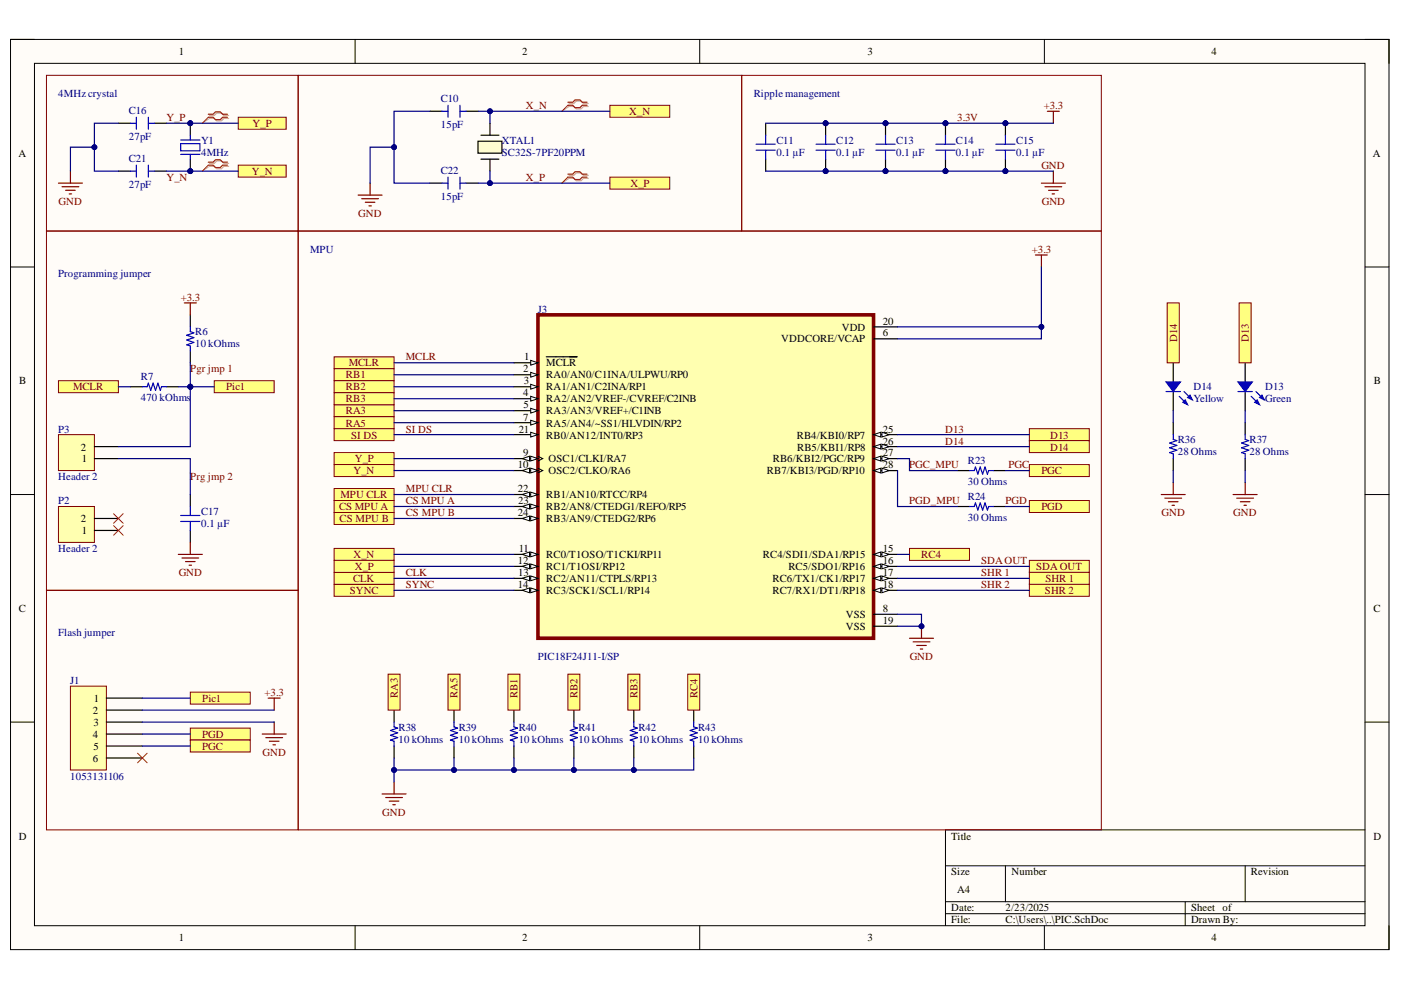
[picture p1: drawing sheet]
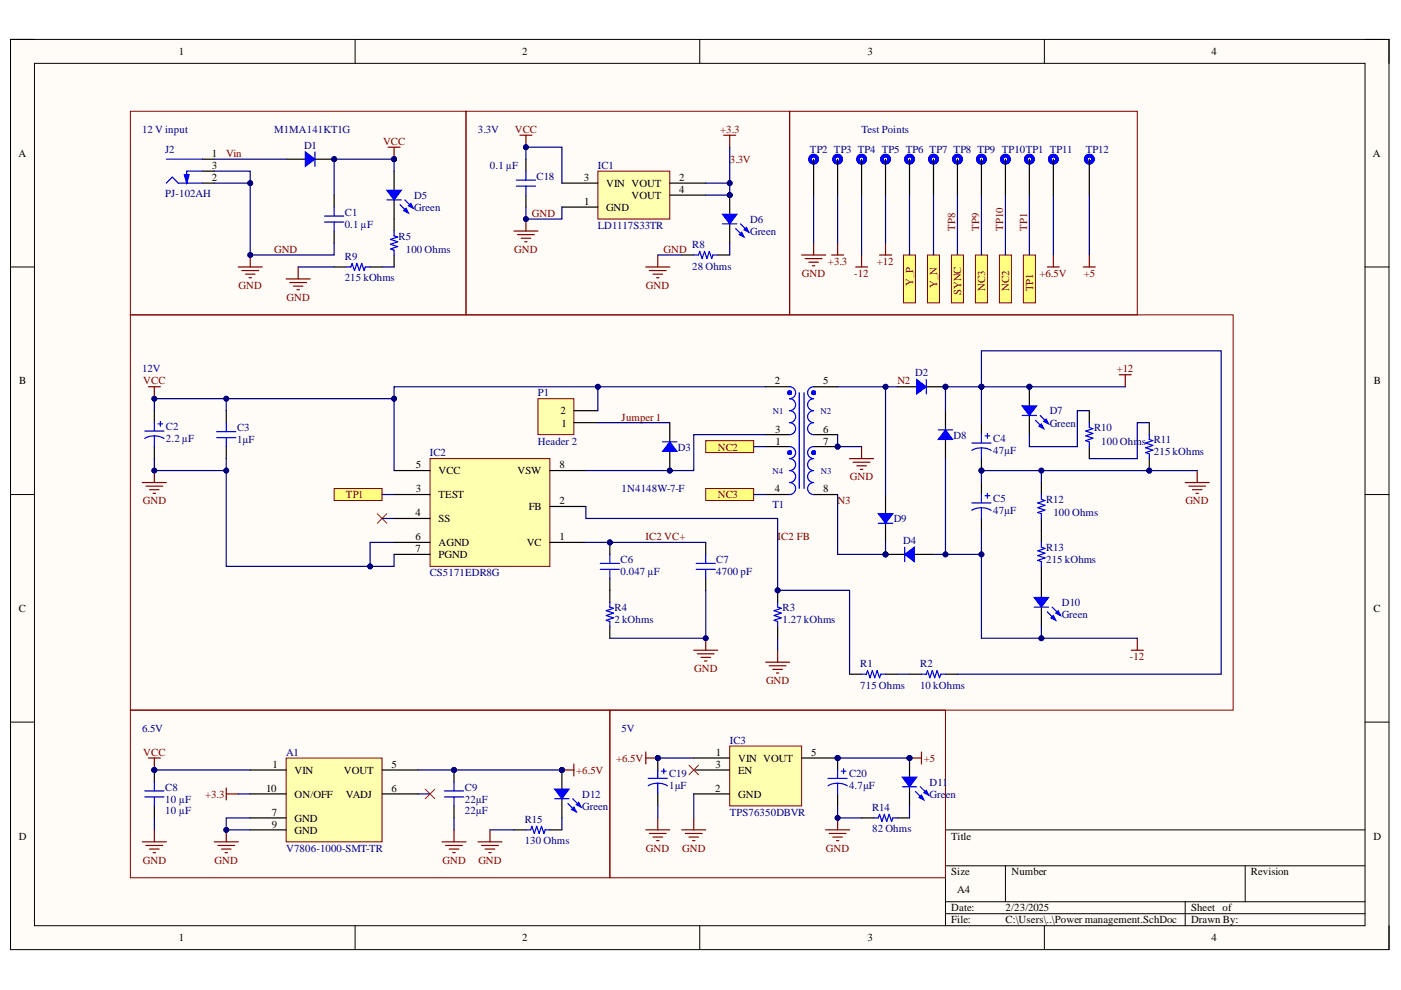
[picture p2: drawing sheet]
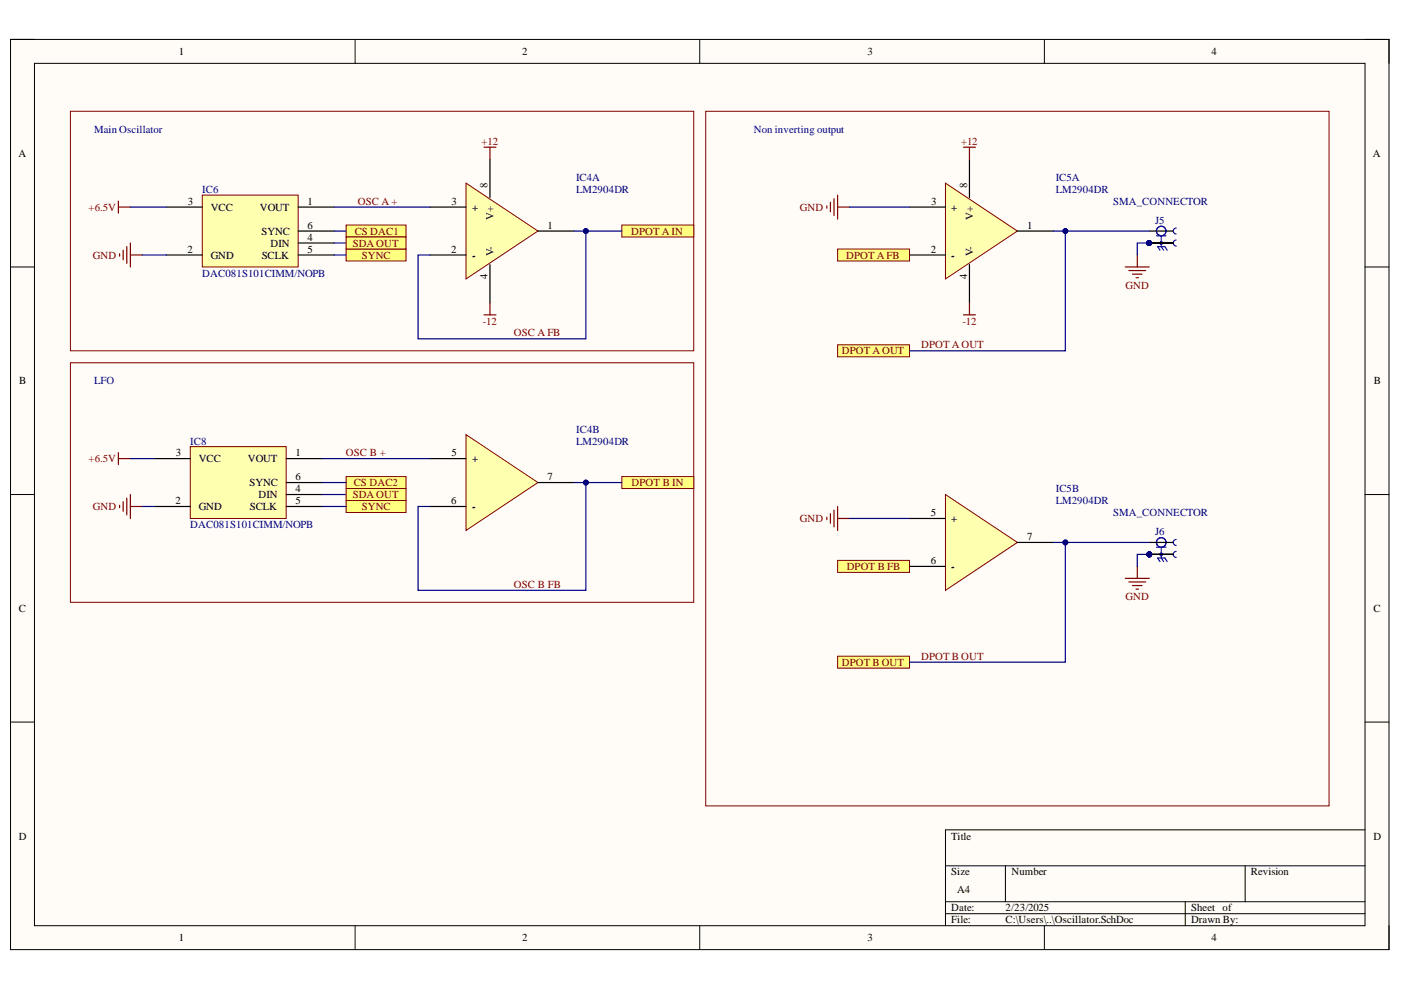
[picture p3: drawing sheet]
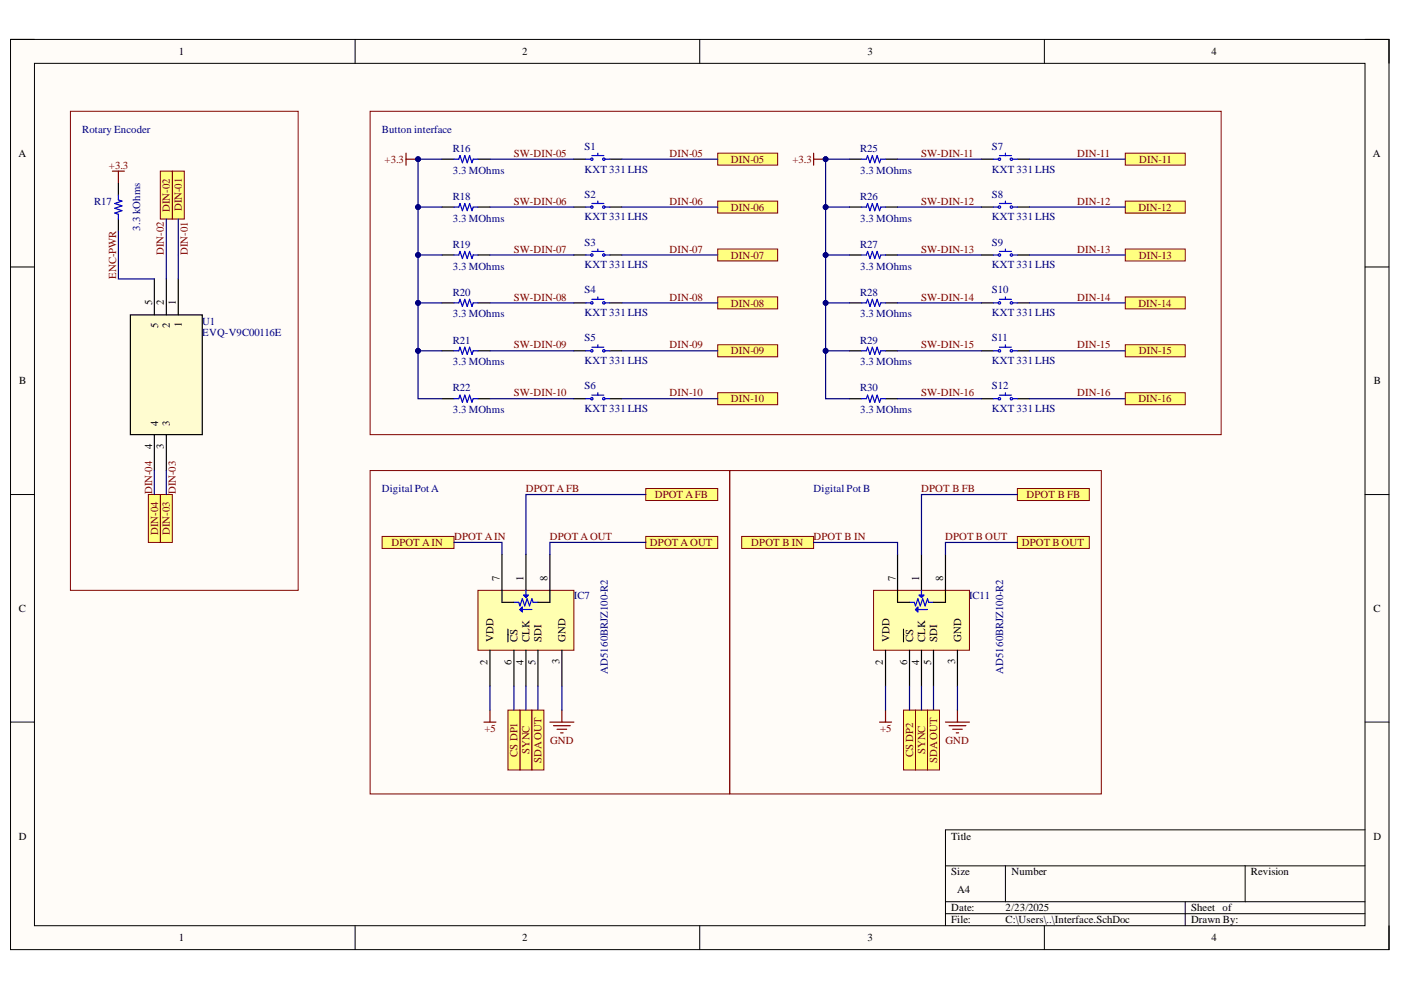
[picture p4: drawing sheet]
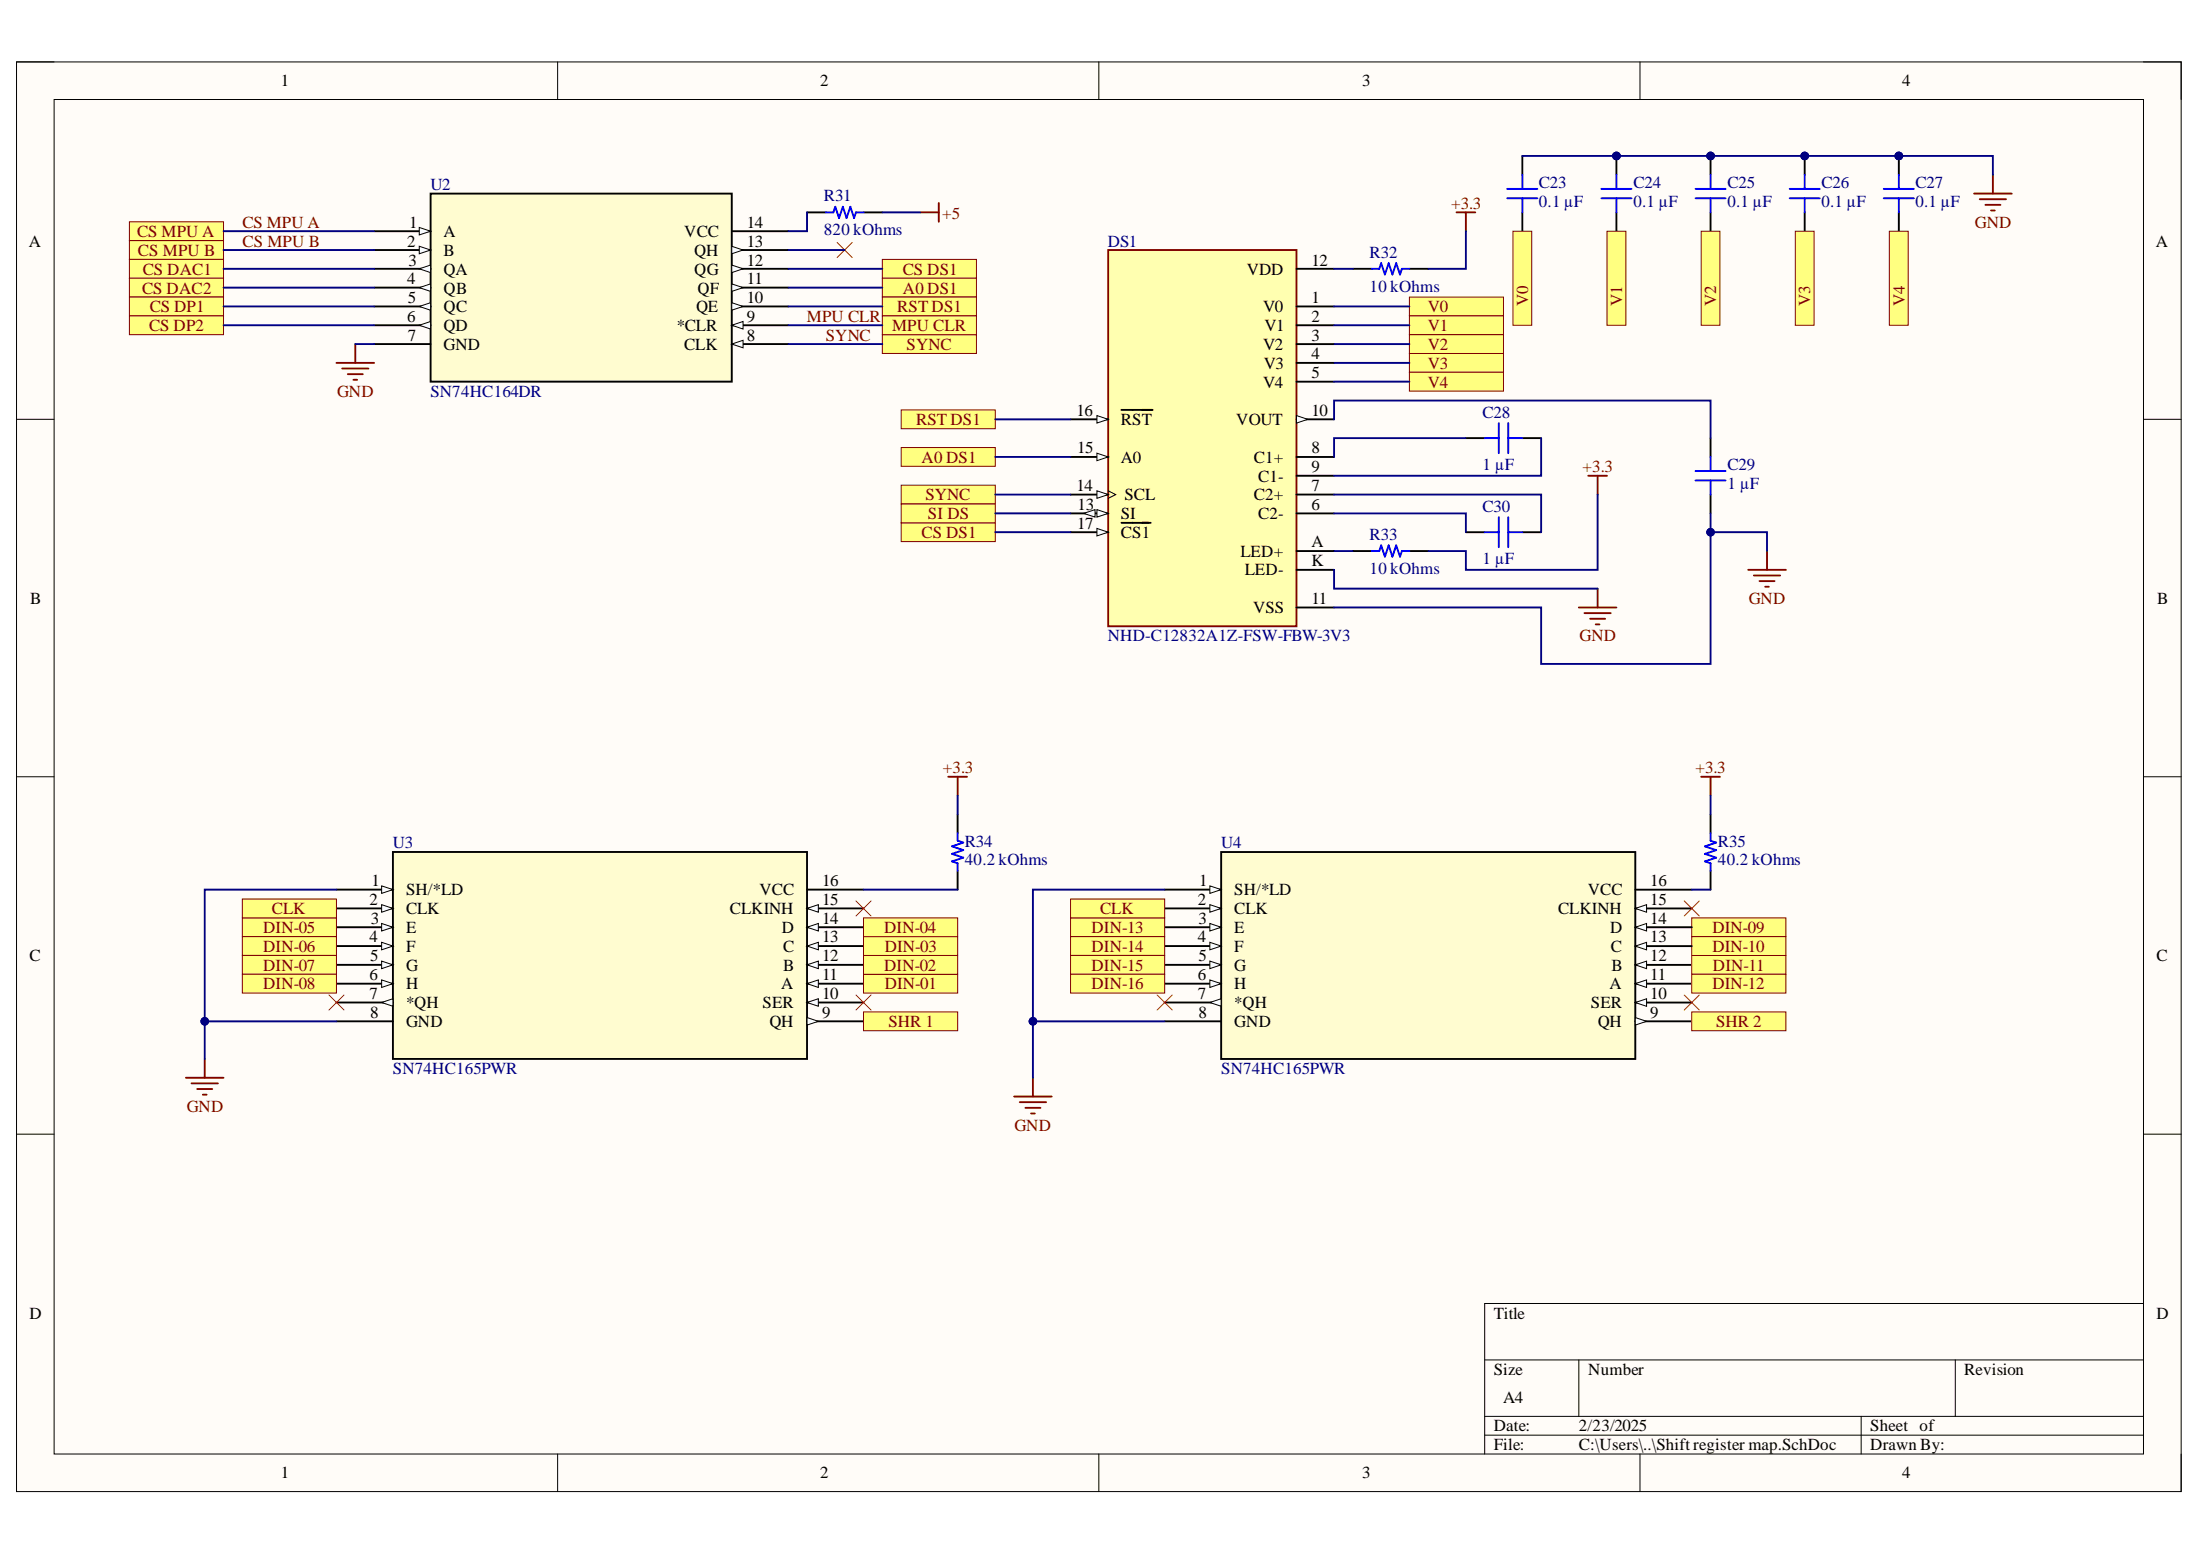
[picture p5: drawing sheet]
# Altium project Signal Generator.PrjPcb
5 sheets, 137 parts. Net scope: flat (ports and power ports of the same name join across sheets).
Board file: PCB1.PcbDoc
Sheets:
  PIC.SchDoc
  Power management.SchDoc
  Oscillator.SchDoc
  Interface.SchDoc
  Shift register map.SchDoc

## Sheet PIC.SchDoc
size A4; SheetNumber: 1; SheetTotal: 5

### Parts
C10  15pF  [CAP MICA 27PF]
C11  0.1 µF  [CAP 0805_2012]
C12  0.1 µF  [CAP 0805_2012]
C13  0.1 µF  [CAP 0805_2012]
C14  0.1 µF  [CAP 0805_2012]
C15  0.1 µF  [CAP 0805_2012]
C16  27pF  [CAP MICA 27PF]
C17  0.1 µF  [CAP 0805_2012]
C21  27pF  [CAP MICA 27PF]
C22  15pF  [CAP MICA 27PF]
D13  Green  [LED 1206_3216 GREEN]
D14  Yellow  [LED 0805_2012 YELLOW]
J1  1053131106  [MOLEX 1053131106]
J3  PIC18F24J11-I/SP  [DIP787W45P254L3556H508Q28]
P2  Header 2  [HDR1X2]
P3  Header 2  [HDR1X2]
R6  10 kOhms  [RES 1210_3225]
R7  470 kOhms  [RES 1210_3225]
R23  30 Ohms  [RES 1210_3225]
R24  30 Ohms  [RES 1210_3225]
R36  28 Ohms  [RES 2512_6432]
R37  28 Ohms  [RES 2512_6432]
R38  10 kOhms  [RES 1210_3225]
R39  10 kOhms  [RES 1210_3225]
R40  10 kOhms  [RES 1210_3225]
R41  10 kOhms  [RES 1210_3225]
R42  10 kOhms  [RES 1210_3225]
R43  10 kOhms  [RES 1210_3225]
XTAL1  SC32S-7PF20PPM  [XTAL_SC32S-7PF20PPM_EPS]
Y1  4MHz  [ABRACON ABLS]

### Blocks framed on the sheet
4MHz crystal: C16 C21 Y1
Ripple management: C11-C15
Programming jumper: C17 P2 P3 R6 R7
MPU: J3 R23 R24 R38-R43
Flash jumper: J1

### Ports
CLK, CS MPU A, CS MPU B, D13, D14, MCLR, MPU CLR, PGC, PGD, Pic1, RA3, RA5, RB1, RB2, RB3, RC4, SDA OUT, SHR 1, SHR 2, SI DS, SYNC, X_N, X_P, Y_N, Y_P

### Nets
3.3V: C11.1 C12.2 C13.2 C14.2 C15.2 J1.2 J3.6(VDDCORE/VCAP) J3.20(VDD) R6.2  [also labelled +3.3]
GND: C10.1 C11.2 C12.1 C13.1 C14.1 C15.1 C16.1 C17.1 C21.1 C22.1 J1.3 J3.8(VSS) J3.19(VSS) R36.1 R37.1 R38.2 R39.1 R40.1 R41.1 R42.1 R43.1
CLK: J3.13(RC2/AN11/CTPLS/RP13) ; port CLK
CS MPU A: J3.23(RB2/AN8/CTEDG1/REFO/RP5) ; port CS MPU A
CS MPU B: J3.24(RB3/AN9/CTEDG2/RP6) ; port CS MPU B
D13: D13.1 J3.25(RB4/KBI0/RP7) ; port D13
D14: D14.1 J3.26(RB5/KBI1/RP8) ; port D14
MCLR: J3.1(~{MCLR}) R7.1 ; port MCLR
MPU CLR: J3.22(RB1/AN10/RTCC/RP4) ; port MPU CLR
PGC: J1.5 R23.2 ; port PGC
PGC_MPU: J3.27(RB6/KBI2/PGC/RP9) R23.1
PGD: J1.4 R24.2 ; port PGD
PGD_MPU: J3.28(RB7/KBI3/PGD/RP10) R24.1
Pgr jmp 1: J1.1 P3.2 R6.1 R7.2 ; port Pic1
Prg jmp 2: C17.2 P3.1
SDA OUT: J3.16(RC5/SDO1/RP16) ; port SDA OUT
SHR 1: J3.17(RC6/TX1/CK1/RP17) ; port SHR 1
SHR 2: J3.18(RC7/RX1/DT1/RP18) ; port SHR 2
SI DS: J3.21(RB0/AN12/INT0/RP3) ; port SI DS
SYNC: J3.14(RC3/SCK1/SCL1/RP14) ; port SYNC
X_N: C10.2 J3.11(RC0/T1OSO/T1CKI/RP11) XTAL1.2 ; port X_N
X_P: C22.2 J3.12(RC1/T1OSI/RP12) XTAL1.1 ; port X_P
Y_N: C21.2 J3.10(OSC2/CLKO/RA6) Y1.1 ; port Y_N
Y_P: C16.2 J3.9(OSC1/CLKI/RA7) Y1.2 ; port Y_P
NetD13_2: D13.2 R37.2
NetD14_2: D14.2 R36.2
NetJ3_2: J3.2(RA0/AN0/C1INA/ULPWU/RP0) R40.2 ; port RB1
NetJ3_3: J3.3(RA1/AN1/C2INA/RP1) R41.2 ; port RB2
NetJ3_4: J3.4(RA2/AN2/VREF-/CVREF/C2INB) R42.2 ; port RB3
NetJ3_5: J3.5(RA3/AN3/VREF+/C1INB) R38.1 ; port RA3
NetJ3_7: J3.7(RA5/AN4/~SS1/HLVDIN/RP2) R39.2 ; port RA5
NetJ3_15: J3.15(RC4/SDI1/SDA1/RP15) R43.2 ; port RC4

Not connected (* = marked no-connect by the designer): J1 6*; P2 1* 2*

### Layout directives
differential pair; net class Y_P: Y_P
differential pair; net class Y_N: Y_N
differential pair; net class X_N: X_N
differential pair; net class X_P: X_P

## Sheet Power management.SchDoc
size A4; SheetNumber: 2; SheetTotal: 5

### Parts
A1  V7806-1000-SMT-TR  [CUI V78]
C1  0.1 µF  [CAP 0805_2012]
C2  2.2 µF  [CAP AL TH D8 L3.5 H12.5]
C3  1µF  [CAP 1206_3216 - 1.0MM]
C4  47µF  [CAP TH ALUM ELEC D6.30mm S2.50mm H12.70mm]
C5  47µF  [CAP TH ALUM ELEC D6.30mm S2.50mm H12.70mm]
C6  0.047 µF  [CAP 1206_3216 - 0.8MM]
C7  4700 pF  [CAP 1206_3216 - 0.8MM]
C8  10 µF  [CAP 1210_3225 - 1MM]
C9  22µF  [CAP 1210_3225 - 2.8MM]
C18  0.1 µF  [CAP 1210_3225 - 1MM]
C19  1µF  [CAP TH ALUM ELEC D4.00mm S1.50mm H6.00mm]
C20  4.7µF  [CAP TH ALUM ELEC D4.00mm S1.50mm H6.00mm]
D1  M1MA141KT1G  [DIODES SOT-323-3]
D2  MBRS140T3G  [DO214AA SMB]  (value not drawn)
D3  1N4148W-7-F  [SOD-123]
D4  MBRS140T3G  [DO214AA SMB]  (value not drawn)
D5  Green  [LED 1206_3216 GREEN]
D6  Green  [LED 1206_3216 GREEN]
D7  Green  [LED 1206_3216 GREEN]
D8  MBRS140T3G  [DO214AA SMB]  (value not drawn)
D9  MBRS140T3G  [DO214AA SMB]  (value not drawn)
D10  Green  [LED 1206_3216 GREEN]
D11  Green  [LED 1206_3216 GREEN]
D12  Green  [LED 1206_3216 GREEN]
IC1  LD1117S33TR  [ST SOT-223]
IC2  CS5171EDR8G  [ON SEMI SO-8]
IC3  TPS76350DBVR  [TI SOT-23-5 DBV]
J2  PJ-102AH  [CUI PJ-102AH]
P1  Header 2  [HDR1X2]
R1  715 Ohms  [RES 1210_3225]
R2  10 kOhms  [RES 1210_3225]
R3  1.27 kOhms  [RES 1210_3225]
R4  2 kOhms  [RES 1210_3225]
R5  100 Ohms  [RES 2512_6432]
R8  28 Ohms  [RES 2512_6432]
R9  215 kOhms  [RES 2512_6432]
R10  100 Ohms  [RES 2512_6432]
R11  215 kOhms  [RES 2512_6432]
R12  100 Ohms  [RES 2512_6432]
R13  215 kOhms  [RES 2512_6432]
R14  82 Ohms  [RES 2512_6432]
R15  130 Ohms  [RES 2512_6432]
T1  Ui = 30-57V, Uo1 = 12V/5A, Uo2 = -12V/1.6A  [WE-PoE++_EFD20_THT_L21.08W21.08H10.8]  (value not drawn)
TP1  TP_1  [Test_point_1]  (value not drawn)  (no BOM)
TP2  TP_1  [Test_point_1]  (value not drawn)  (no BOM)
TP3  TP_1  [Test_point_1]  (value not drawn)  (no BOM)
TP4  TP_1  [Test_point_1]  (value not drawn)  (no BOM)
TP5  TP_1  [Test_point_1]  (value not drawn)  (no BOM)
TP6  TP_1  [Test_point_1]  (value not drawn)  (no BOM)
TP7  TP_1  [Test_point_1]  (value not drawn)  (no BOM)
TP8  TP_1  [Test_point_1]  (value not drawn)  (no BOM)
TP9  TP_1  [Test_point_1]  (value not drawn)  (no BOM)
TP10  TP_1  [Test_point_1]  (value not drawn)  (no BOM)
TP11  TP_1  [Test_point_1]  (value not drawn)  (no BOM)
TP12  TP_1  [Test_point_1]  (value not drawn)  (no BOM)

### Blocks framed on the sheet
12 V input: C1 D1 D5 J2 R5 R9
3.3V: C18 D6 IC1 R8
Test Points: TP1-TP12
12V: C2-C7 D2-D4 D7-D10 IC2 P1 R1-R4 R10-R13 T1
6.5V: A1 C8 C9 D12 R15
5V: C19 C20 D11 IC3 R14

### Ports
NC2, NC3, SYNC, TP1, Y_N, Y_P

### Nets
3.3V: A1.10(ON/OFF) D6.1 IC1.2(VOUT) IC1.4(VOUT) TP3.TP1(P1)  [also labelled +3.3]
+5: C20.1 D11.1 IC3.5(VOUT) TP12.TP1(P1)
+6.5V: A1.5(VOUT) C9.2 C19.1 D12.1 IC3.1(VIN) TP11.TP1(P1)
+12: C4.1 D2.2 D7.1 D8.2 R2.2 TP5.TP1(P1)
-12: C5.2 D4.1 D8.1 D10.2 TP4.TP1(P1)
GND: A1.7(GND) A1.9(GND) C1.1 C2.2 C3.1 C4.2 C5.1 C7.1 C8.1 C9.1 C18.1 C19.2 C20.2 IC1.1(GND) IC2.6(AGND) IC2.7(PGND) IC3.2(GND) J2.2(Outer) J2.3(SW) R3.1 R4.1 R8.1 R9.1 R11.1 R12.2 R14.1 R15.1 T1.6 T1.7 TP2.TP1(P1)
VCC: A1.1(VIN) C1.2 C2.1 C3.2 C8.2 C18.2 D1.2 D5.1 IC1.3(VIN) IC2.5(VCC) P1.2 T1.2
IC2 FB: IC2.2(FB) R1.1 R3.2
IC2 VC+: C6.2 C7.2 IC2.1(VC)
Jumper 1: D3.2 P1.1
N2: D2.1 D9.1 T1.5
N3: D4.2 D9.2 T1.8
TP1: IC2.3(TEST) TP1.TP1(P1) ; port TP1
TP8: TP8.TP1(P1) ; port SYNC  [project net SYNC]
TP9: T1.4 TP9.TP1(P1) ; port NC3
TP10: T1.1 TP10.TP1(P1) ; port NC2
Vin: D1.1 J2.1(Centre)
Y_N: TP7.TP1(P1) ; port Y_N
Y_P: TP6.TP1(P1) ; port Y_P
NetC6_1: C6.1 R4.2
NetD3_1: D3.1 IC2.8(VSW) T1.3
NetD5_2: D5.2 R5.2
NetD6_2: D6.2 R8.2
NetD7_2: D7.2 R10.2
NetD10_1: D10.1 R13.1
NetD11_2: D11.2 R14.2
NetD12_2: D12.2 R15.2
NetR1_2: R1.2 R2.1
NetR5_1: R5.1 R9.2
NetR10_1: R10.1 R11.2
NetR12_1: R12.1 R13.2

Not connected (* = marked no-connect by the designer): A1 6(VADJ)*; IC2 4(SS)*; IC3 3(EN)*

## Sheet Oscillator.SchDoc
size A4; SheetNumber: 3; SheetTotal: 5

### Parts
IC4  LM2904DR  [TI SOIC-8 D]  (parts A,B of 2)
IC5  LM2904DR  [TI SOIC-8 D]  (parts A,B of 2)
IC6  DAC081S101CIMM/NOPB  [TI VSSOP-8 DGK]
IC8  DAC081S101CIMM/NOPB  [TI VSSOP-8 DGK]
J5  SMA_CONNECTOR  [LPRS_SMA_CONNECTOR]
J6  SMA_CONNECTOR  [LPRS_SMA_CONNECTOR]

### Blocks framed on the sheet
Main Oscillator: IC4 IC6
Non inverting output: IC5 J5 J6
LFO: IC4 IC8

### Ports
CS DAC1, CS DAC2, DPOT A FB, DPOT A IN, DPOT A OUT, DPOT B FB, DPOT B IN, DPOT B OUT, SDA OUT, SYNC

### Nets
+6.5V: IC6.3(VCC) IC8.3(VCC)
+12: IC4.8(V+) IC5.8(V+)
-12: IC4.4(V-) IC5.4(V-)
GND: IC5.3(+) IC5.5(+) IC6.2(GND) IC8.2(GND) J5.G1 J5.G2 J5.G3 J5.G4 J6.G1 J6.G2 J6.G3 J6.G4
DPOT A FB: IC5.2(-) ; port DPOT A FB
DPOT A OUT: IC5.1(OUTA) J5.1 ; port DPOT A OUT
DPOT B FB: IC5.6(-) ; port DPOT B FB
DPOT B OUT: IC5.7(OUTB) J6.1 ; port DPOT B OUT
OSC A +: IC4.3(+) IC6.1(VOUT)
OSC A FB: IC4.1(OUTA) IC4.2(-) ; port DPOT A IN  [project net DPOT A IN]
OSC B +: IC4.5(+) IC8.1(VOUT)
OSC B FB: IC4.6(-) IC4.7(OUTB) ; port DPOT B IN  [project net DPOT B IN]
SDA OUT: IC6.4(DIN) IC8.4(DIN) ; port SDA OUT
SYNC: IC6.5(SCLK) IC8.5(SCLK) ; port SYNC
NetIC6_6: IC6.6(SYNC) ; port CS DAC1
NetIC8_6: IC8.6(SYNC) ; port CS DAC2

## Sheet Interface.SchDoc
size A4; SheetNumber: 4; SheetTotal: 5

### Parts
IC7  AD5160BRJZ100-R2  [ANALOG SOT-23-8 RJ-8]
IC11  AD5160BRJZ100-R2  [ANALOG SOT-23-8 RJ-8]
R16  3.3 MOhms  [RES 1206_3216]
R17  3.3 kOhms  [RES 1206_3216]
R18  3.3 MOhms  [RES 1206_3216]
R19  3.3 MOhms  [RES 1206_3216]
R20  3.3 MOhms  [RES 1206_3216]
R21  3.3 MOhms  [RES 1206_3216]
R22  3.3 MOhms  [RES 1206_3216]
R25  3.3 MOhms  [RES 1206_3216]
R26  3.3 MOhms  [RES 1206_3216]
R27  3.3 MOhms  [RES 1206_3216]
R28  3.3 MOhms  [RES 1206_3216]
R29  3.3 MOhms  [RES 1206_3216]
R30  3.3 MOhms  [RES 1206_3216]
S1  KXT 331 LHS  [C&K KXT3]
S2  KXT 331 LHS  [C&K KXT3]
S3  KXT 331 LHS  [C&K KXT3]
S4  KXT 331 LHS  [C&K KXT3]
S5  KXT 331 LHS  [C&K KXT3]
S6  KXT 331 LHS  [C&K KXT3]
S7  KXT 331 LHS  [C&K KXT3]
S8  KXT 331 LHS  [C&K KXT3]
S9  KXT 331 LHS  [C&K KXT3]
S10  KXT 331 LHS  [C&K KXT3]
S11  KXT 331 LHS  [C&K KXT3]
S12  KXT 331 LHS  [C&K KXT3]
U1  EVQ-V9C00116E  [SW_EVQ-V9C00116E_PAN]

### Blocks framed on the sheet
Rotary Encoder: R17 U1
Button interface: R16 R18-R22 R25-R30 S1-S12
Digital Pot A: IC7
Digital Pot B: IC11

### Ports
CS DP1, CS DP2, DIN-01, DIN-02, DIN-03, DIN-04, DIN-05, DIN-06, DIN-07, DIN-08, DIN-09, DIN-10, DIN-11, DIN-12, DIN-13, DIN-14, DIN-15, DIN-16, DPOT A FB, DPOT A IN, DPOT A OUT, DPOT B FB, DPOT B IN, DPOT B OUT, SDA OUT, SYNC

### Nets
+3.3: R16.1 R17.2 R18.1 R19.1 R20.1 R21.1 R22.1 R25.1 R26.1 R27.1 R28.1 R29.1 R30.1  [project net 3.3V]
+5: IC7.2(VDD) IC11.2(VDD)
GND: IC7.3(GND) IC11.3(GND)
DIN-02: U1.2 ; port DIN-02
DIN-04: U1.4 ; port DIN-04
DIN-05: S1.2 ; port DIN-05
DIN-06: S2.2 ; port DIN-06
DIN-07: S3.2 ; port DIN-07
DIN-08: S4.2 ; port DIN-08
DIN-09: S5.2 ; port DIN-09
DIN-10: S6.2 ; port DIN-10
DIN-11: S7.2 ; port DIN-11
DIN-12: S8.2 ; port DIN-12
DIN-13: S9.2 ; port DIN-13
DIN-14: S10.2 ; port DIN-14
DIN-15: S11.2 ; port DIN-15
DIN-16: S12.2 ; port DIN-16
DPOT A FB: IC7.1(W) ; port DPOT A FB
DPOT A IN: IC7.7(A) ; port DPOT A IN
DPOT A OUT: IC7.8(B) ; port DPOT A OUT
DPOT B FB: IC11.1(W) ; port DPOT B FB
DPOT B IN: IC11.7(A) ; port DPOT B IN
DPOT B OUT: IC11.8(B) ; port DPOT B OUT
ENC-PWR: R17.1 U1.5
SDA OUT: IC7.5(SDI) IC11.5(SDI) ; port SDA OUT
SW-DIN-05: R16.2 S1.1
SW-DIN-06: R18.2 S2.1
SW-DIN-07: R19.2 S3.1
SW-DIN-08: R20.2 S4.1
SW-DIN-09: R21.2 S5.1
SW-DIN-10: R22.2 S6.1
SW-DIN-11: R25.2 S7.1
SW-DIN-12: R26.2 S8.1
SW-DIN-13: R27.2 S9.1
SW-DIN-14: R28.2 S10.1
SW-DIN-15: R29.2 S11.1
SW-DIN-16: R30.2 S12.1
SYNC: IC7.4(CLK) IC11.4(CLK) ; port SYNC
NetIC7_6: IC7.6(~{CS}) ; port CS DP1
NetIC11_6: IC11.6(~{CS}) ; port CS DP2
NetU1_1: U1.1 ; port DIN-01
NetU1_3: U1.3 ; port DIN-03

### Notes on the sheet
- Labels drawn without touching a wire or pin: DIN-01, DIN-03

## Sheet Shift register map.SchDoc
size A4; SheetNumber: 5; SheetTotal: 5

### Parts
C23  0.1 µF  [CAP 1210_3225 - 1MM]
C24  0.1 µF  [CAP 1210_3225 - 1MM]
C25  0.1 µF  [CAP 1210_3225 - 1MM]
C26  0.1 µF  [CAP 1210_3225 - 1MM]
C27  0.1 µF  [CAP 1210_3225 - 1MM]
C28  1 µF  [CAP 1210_3225 - 1MM]
C29  1 µF  [CAP 1210_3225 - 1MM]
C30  1 µF  [CAP 1210_3225 - 1MM]
DS1  NHD-C12832A1Z-FSW-FBW-3V3  [LCD_NHD-C12832A1Z-FSW-FBW-3V3]
R31  820 kOhms  [RES 1210_3225]
R32  10 kOhms  [RES 1210_3225]
R33  10 kOhms  [RES 1210_3225]
R34  40.2 kOhms  [RES 1206_3216]
R35  40.2 kOhms  [RES 1206_3216]
U2  SN74HC164DR  [SOP14]
U3  SN74HC165PWR  [PW16]
U4  SN74HC165PWR  [PW16]

### Ports
A0 DS1, CLK, CS DAC1, CS DAC2, CS DP1, CS DP2, CS DS1, CS MPU A, CS MPU B, DIN-01, DIN-02, DIN-03, DIN-04, DIN-05, DIN-06, DIN-07, DIN-08, DIN-09, DIN-10, DIN-11, DIN-12, DIN-13, DIN-14, DIN-15, DIN-16, MPU CLR, RST DS1, SHR 1, SHR 2, SI DS, SYNC, V0, V1, V2, V3, V4

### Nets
+3.3: R32.2 R33.2 R34.2 R35.2  [project net 3.3V]
+5: R31.2
GND: C23.2 C24.2 C25.2 C26.2 C27.2 C29.1 DS1.11(VSS) DS1.K(LED-) U2.7(GND) U3.1(SH/*LD) U3.8(GND) U4.1(SH/*LD) U4.8(GND)
CLK: U3.2(CLK) U4.2(CLK) ; port CLK
CS MPU A: U2.1(A) ; port CS MPU A
CS MPU B: U2.2(B) ; port CS MPU B
DIN-02: U3.12(B) ; port DIN-02
DIN-04: U3.14(D) ; port DIN-04
DIN-05: U3.3(E) ; port DIN-05
DIN-06: U3.4(F) ; port DIN-06
DIN-07: U3.5(G) ; port DIN-07
DIN-08: U3.6(H) ; port DIN-08
DIN-09: U4.14(D) ; port DIN-09
DIN-10: U4.13(C) ; port DIN-10
DIN-11: U4.12(B) ; port DIN-11
DIN-12: U4.11(A) ; port DIN-12
DIN-13: U4.3(E) ; port DIN-13
DIN-14: U4.4(F) ; port DIN-14
DIN-15: U4.5(G) ; port DIN-15
DIN-16: U4.6(H) ; port DIN-16
MPU CLR: U2.9(*CLR) ; port MPU CLR
SHR 1: U3.9(QH) ; port SHR 1
SHR 2: U4.9(QH) ; port SHR 2
SI DS: DS1.13(SI) ; port SI DS
SYNC: DS1.14(SCL) U2.8(CLK) ; port SYNC
NetC23_1: C23.1 DS1.1(V0) ; port V0
NetC24_1: C24.1 DS1.2(V1) ; port V1
NetC25_1: C25.1 DS1.3(V2) ; port V2
NetC26_1: C26.1 DS1.4(V3) ; port V3
NetC27_1: C27.1 DS1.5(V4) ; port V4
NetC28_1: C28.1 DS1.8(C1+)
NetC28_2: C28.2 DS1.9(C1-)
NetC29_2: C29.2 DS1.10(VOUT)
NetC30_1: C30.1 DS1.6(C2-)
NetC30_2: C30.2 DS1.7(C2+)
NetDS1_12: DS1.12(VDD) R32.1
NetDS1_15: DS1.15(A0) U2.11(QF) ; port A0 DS1
NetDS1_16: DS1.16(~{RST}) U2.10(QE) ; port RST DS1
NetDS1_17: DS1.17(~{CS1}) U2.12(QG) ; port CS DS1
NetDS1_A: DS1.A(LED+) R33.1
NetIC6_6: U2.3(QA) ; port CS DAC1
NetIC7_6: U2.5(QC) ; port CS DP1
NetIC8_6: U2.4(QB) ; port CS DAC2
NetIC11_6: U2.6(QD) ; port CS DP2
NetR31_1: R31.1 U2.14(VCC)
NetR34_1: R34.1 U3.16(VCC)
NetR35_1: R35.1 U4.16(VCC)
NetU1_1: U3.11(A) ; port DIN-01
NetU1_3: U3.13(C) ; port DIN-03

Not connected (* = marked no-connect by the designer): U2 13(QH)*; U3 7(*QH)* 10(SER)* 15(CLKINH)*; U4 7(*QH)* 10(SER)* 15(CLKINH)*

## Nets that join several sheets
3.3V: PIC (9 pins), Power management (5 pins), Interface (13 pins), Shift register map (R32.2 R33.2 R34.2 R35.2)
+5: Power management (C20.1 D11.1 IC3.5 TP12.TP1), Interface (IC7.2 IC11.2), Shift register map (R31.2)
+6.5V: Power management (6 pins), Oscillator (IC6.3 IC8.3)
+12: Power management (6 pins), Oscillator (IC4.8 IC5.8)
-12: Power management (5 pins), Oscillator (IC4.4 IC5.4)
GND: PIC (21 pins), Power management (30 pins), Oscillator (12 pins), Interface (IC7.3 IC11.3), Shift register map (13 pins)
CLK: PIC (J3.13), Shift register map (U3.2 U4.2)
CS MPU A: PIC (J3.23), Shift register map (U2.1)
CS MPU B: PIC (J3.24), Shift register map (U2.2)
DIN-02: Interface (U1.2), Shift register map (U3.12)
DIN-04: Interface (U1.4), Shift register map (U3.14)
DIN-05: Interface (S1.2), Shift register map (U3.3)
DIN-06: Interface (S2.2), Shift register map (U3.4)
DIN-07: Interface (S3.2), Shift register map (U3.5)
DIN-08: Interface (S4.2), Shift register map (U3.6)
DIN-09: Interface (S5.2), Shift register map (U4.14)
DIN-10: Interface (S6.2), Shift register map (U4.13)
DIN-11: Interface (S7.2), Shift register map (U4.12)
DIN-12: Interface (S8.2), Shift register map (U4.11)
DIN-13: Interface (S9.2), Shift register map (U4.3)
DIN-14: Interface (S10.2), Shift register map (U4.4)
DIN-15: Interface (S11.2), Shift register map (U4.5)
DIN-16: Interface (S12.2), Shift register map (U4.6)
DPOT A FB: Oscillator (IC5.2), Interface (IC7.1)
DPOT A IN: Oscillator (IC4.1 IC4.2), Interface (IC7.7)
DPOT A OUT: Oscillator (IC5.1 J5.1), Interface (IC7.8)
DPOT B FB: Oscillator (IC5.6), Interface (IC11.1)
DPOT B IN: Oscillator (IC4.6 IC4.7), Interface (IC11.7)
DPOT B OUT: Oscillator (IC5.7 J6.1), Interface (IC11.8)
MPU CLR: PIC (J3.22), Shift register map (U2.9)
NetIC6_6: Oscillator (IC6.6), Shift register map (U2.3)
NetIC7_6: Interface (IC7.6), Shift register map (U2.5)
NetIC8_6: Oscillator (IC8.6), Shift register map (U2.4)
NetIC11_6: Interface (IC11.6), Shift register map (U2.6)
NetU1_1: Interface (U1.1), Shift register map (U3.11)
NetU1_3: Interface (U1.3), Shift register map (U3.13)
SDA OUT: PIC (J3.16), Oscillator (IC6.4 IC8.4), Interface (IC7.5 IC11.5)
SHR 1: PIC (J3.17), Shift register map (U3.9)
SHR 2: PIC (J3.18), Shift register map (U4.9)
SI DS: PIC (J3.21), Shift register map (DS1.13)
SYNC: PIC (J3.14), Power management (TP8.TP1), Oscillator (IC6.5 IC8.5), Interface (IC7.4 IC11.4), Shift register map (DS1.14 U2.8)
Y_N: PIC (C21.2 J3.10 Y1.1), Power management (TP7.TP1)
Y_P: PIC (C16.2 J3.9 Y1.2), Power management (TP6.TP1)
